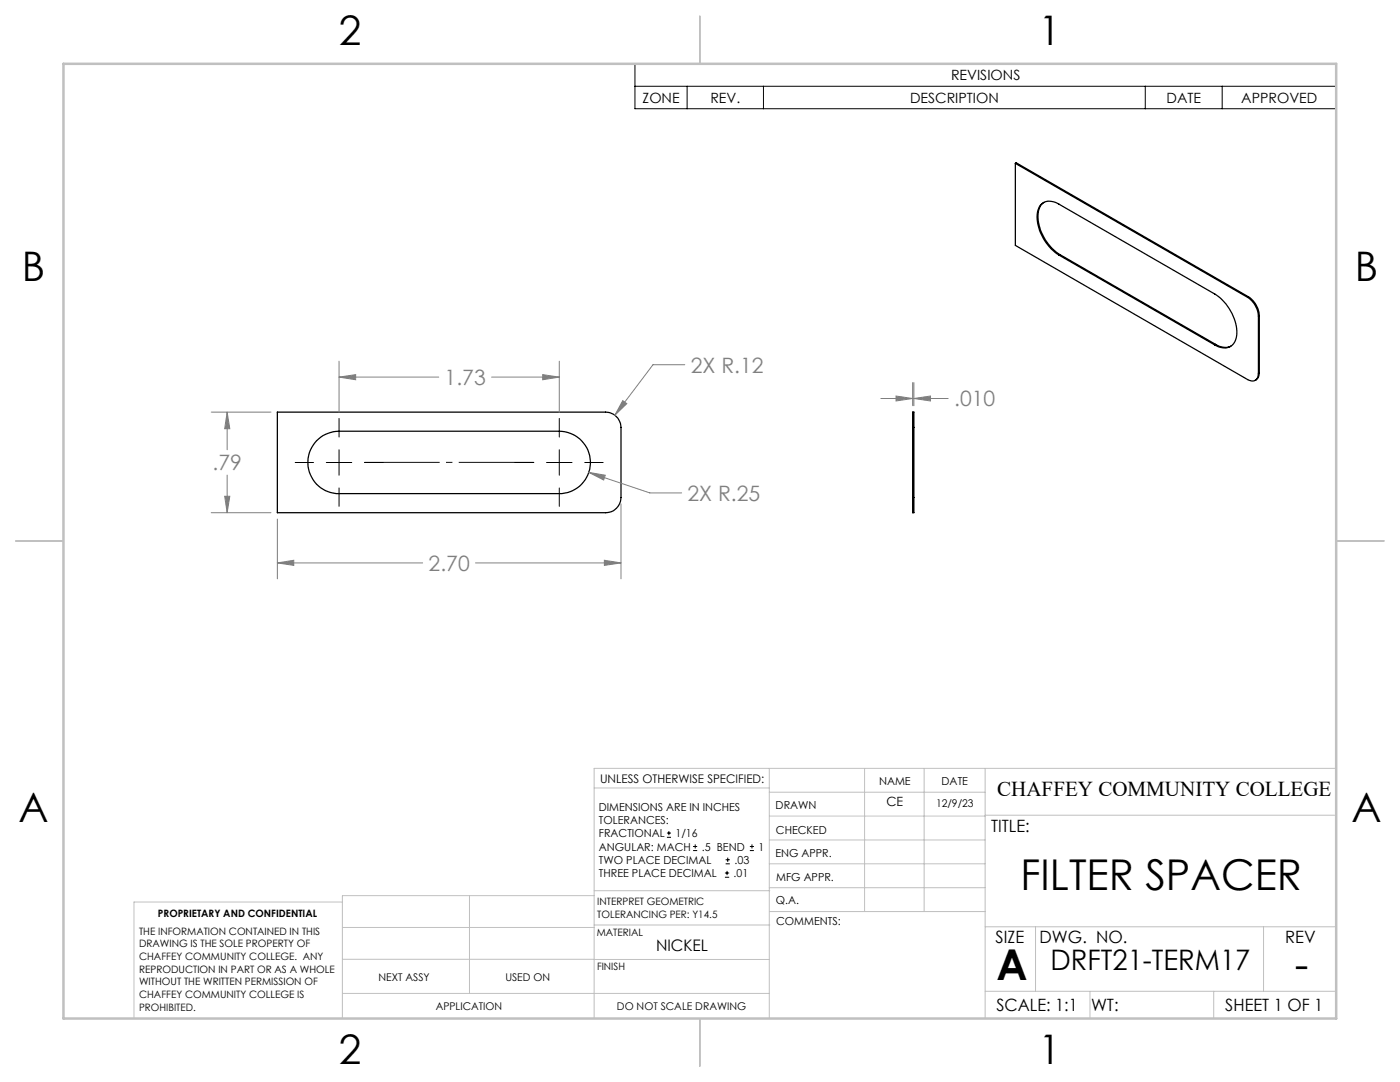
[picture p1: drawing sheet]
<svg xmlns="http://www.w3.org/2000/svg" width="279mm" height="216mm" viewBox="0 0 279 216" stroke-linecap="round" stroke-linejoin="round" font-family="sans-serif">
<g fill="none" stroke="#000" stroke-width=".25">
<path d="M202.6 32.6v16.4l46.4 26.7a1.32 1.32 0 0 0 1.5 .2 1.32 1.32 0 0 0 .6-1.4M202.6 32.6l46.4 26.7M202.6 32.6l.2-.1 46.4 26.7M208.4 40.4a3.7 3.7 0 0 0-1.1 4 9.8 9.8 0 0 0 4.2 6.4M211.3 50.9a9.4 9.4 0 0 1-4.2-8.7 2.48 2.48 0 0 1 3.9-1.7l31.4 18.2a9.3 9.3 0 0 1 4.3 8.6 2.51 2.51 0 0 1-3.9 1.7l-.4-.2M211.3 50.9l31.1 17.9M211.5 50.8l-.2 .1M211.5 50.8l31.1 17.9M249 59.3a4.9 4.9 0 0 1 2.1 3.8M249.2 59.2a4.9 4.9 0 0 1 2.1 3.8M249.2 59.2l-.2 .1M242.6 68.7a3.2 3.2 0 0 0 3 .4"/>
<path d="M242.6 68.7l-.2 .1M251.1 63.1v11.4M251.3 74.4l-.3 1.1-.5 .4M251.3 63l-.2 .1M251.3 74.4l-.2 .1M251.3 63v11.4M55.4 82.2h65.5a3.1 3.1 0 0 1 3 3.1v14a3.1 3.1 0 0 1-3 3h-65.5zM63.1 88a6.3 6.3 0 0 1 4.6-2h43.9a6.2 6.2 0 0 1 6.2 6.3 6.2 6.2 0 0 1-6.2 6.2h-43.9a6.2 6.2 0 0 1-5.8-3.8 6.2 6.2 0 0 1 1.2-6.7zM182.1 99.3v3h.3v-3M182.1 85.3v-3.1h.3v3.1M182.1 99.3h.3M182.1 85.3h.3"/>
<path d="M182.1 85.3v14M182.4 85.3v14"/>
</g>
<g fill="none" stroke="#000" stroke-width=".2">
<path d="M126.7 12.7h140v9h-140zM126.7 17.2h140M137.1 17.2v4.5M152.4 17.2v4.5M228.6 17.2v4.5M243.9 17.2v4.5M58.9 92.3h3.7M65.1 92.3h5.1M67.7 83.5v3.7M67.7 89.7v5.1M67.7 97.4v3.6M72.7 92.3h3.7"/>
<path d="M102.8 92.3h3.7M109.1 92.3h5.1M111.6 83.5v3.7M111.6 89.7v5.1M111.6 97.4v3.6M116.7 92.3h3.7M133.1 167.1h.8M133.1 166.2h.8M133.5 165.8v.9M138.3 169.7h.8M138.3 168.9h.8M138.7 168.5v.8"/>
<path d="M144.7 175h.8M144.7 174.2h.8M144.8 172.4h.9M144.8 171.6h.9M145.1 173.8v.8M145.2 171.1v.9M149.6 169.7h.9M149.6 168.9h.9M150.1 168.5v.8"/>
</g>
<g fill="none" stroke="#808080" stroke-width=".2">
<path d="M67.7 75.2l3.3-.4v1zM67.7 72.1v10.1M67.7 75.2h19.9M98.1 75.2h13.5M108.3 74.8l3.3 .4-3.3 .6zM111.6 72.1v10.1M124.3 79.9l.8 .6-2.4 2.4zM136.7 72.8h-6.4l-7.6 10.1M175.8 79.5h6.3M178.8 79l3.3 .5-3.3 .5zM182.1 76.3v4.7M182.4 79.5l3.3-.5v1z"/>
<path d="M182.4 76.3v4.7M182.4 79.5h6.8M42.2 82.2h11.9M44.8 99h1.1l-.6 3.3zM45.3 82.2l.6 3.3h-1.1zM45.3 82.2v7.5M45.3 94.8v7.5M117.5 94.3l3.3 .5-.3 1zM117.5 94.3l12.2 4.1h6.3M42.2 102.3h11.9M55.4 112.3l3.2-.5v1zM55.4 103.6v11.9"/>
<path d="M55.4 112.3h28.9M94.9 112.3h29M120.6 111.8l3.3 .5-3.3 .5zM123.9 100.5v15"/>
</g>
<path d="M72.8 92.3h33.7" fill="none" stroke="#000" stroke-width=".2" stroke-dasharray="15.2 1.3 1.3 1.3" stroke-dashoffset=".3" stroke-linecap="butt"/>
<g fill="none" stroke="#c0c0c0" stroke-width=".2">
<path d="M118.6 157.2h34.9M153.5 153.3v49.9M153.5 158.1h43.1M172.5 153.3v28.6M184.4 153.3v28.6M196.6 153.3v49.9M266.7 153.3h-148.1v49.9M68.3 180h-41.6v23.2M93.7 178.7v19.5M118.6 178.7h-50.3v24.5M118.6 177.7h35M153.5 167.6h43.1"/>
<path d="M153.5 162.8h43.1M153.5 172.4h43.1M153.5 177.1h43.1M196.6 162.7h70.1M68.3 198.2h85.2M68.3 191.4l85.2 .1M68.3 185.1h50.3M118.6 184.6h35M153.6 181.9h43M196.6 197.8h70.1M196.6 184.9h70.1M206.7 184.9v12.9"/>
<path d="M217.5 197.8v5.4M242.2 197.8v5.4M252.2 184.9v12.9"/>
</g>
<path d="M139.7 3.2v9.5M3.1 107.9h9.6M266.7 107.9h9.5M139.7 203.2v9.6" fill="none" stroke="#c0c0c0" stroke-width=".25"/>
<path d="M12.7 12.7h254v190.5h-254z" fill="none" stroke="#c0c0c0" stroke-width=".5"/>
<path d="M55.4 112.3l3.2-.5v1zM120.6 111.8l3.3 .5-3.3 .5zM45.3 82.2l.6 3.3h-1.1zM44.8 99h1.1l-.6 3.3zM124.3 79.9l-1.6 3 2.4-2.4zM67.7 75.2l3.3-.4v1zM108.3 74.8l3.3 .4-3.3 .6zM117.5 94.3l3 1.5 .3-1zM178.8 79l3.3 .5-3.3 .5zM182.4 79.5l3.3-.5v1z" fill="#808080"/>
<g font-size="8.5">
<text x="203.7" y="177.6">FILTER SPACER</text>
<text x="198.9" y="195.5">A</text>
<text x="258.4" y="195.4">-</text>
</g>
<g font-size="8.1">
<text x="67.6" y="8.9">2</text>
<text x="207.3" y="8.9">1</text>
<text x="4.4" y="56.1">B</text>
<text x="270.4" y="56.1">B</text>
<text x="3.7" y="164.1">A</text>
<text x="269.7" y="164.1">A</text>
<text x="67.6" y="212.4">2</text>
<text x="207.3" y="212.4">1</text>
</g>
<text font-size="5.6" x="209.7" y="193.5">DRFT21-TERM17</text>
<g font-size="4.2" fill="#808080">
<text x="88.7" y="76.8">1.73</text>
<text x="137.9" y="74.4">2X R.12</text>
<text x="190.4" y="81.1">.010</text>
<text x="42.4" y="93.9">.79</text>
<text x="137.2" y="99.9">2X R.25</text>
<text x="85.5" y="113.9">2.70</text>
</g>
<text font-size="4.2" x="199" y="158.7">CHAFFEY COMMUNITY COLLEGE</text>
<g font-size="3.4">
<text x="197.8" y="166">TITLE:</text>
<text x="198.7" y="188.1">SIZE</text>
<text x="207.5" y="188.1">DWG. NO.</text>
<text x="256.5" y="188.2">REV</text>
<text x="198.8" y="201.7">SCALE: 1:1</text>
<text x="217.7" y="201.8">WT:</text>
<text x="244.5" y="201.7">SHEET 1 OF 1</text>
</g>
<text font-size="3.2" x="130.9" y="189.8">NICKEL</text>
<g font-size="2.8">
<text x="189.8" y="16">REVISIONS</text>
<text x="128.2" y="20.5">ZONE</text>
<text x="141.8" y="20.5">REV.</text>
<text x="181.6" y="20.5">DESCRIPTION</text>
<text x="232.8" y="20.5">DATE</text>
<text x="247.7" y="20.5">APPROVED</text>
</g>
<text font-size="2.5" x="176.9" y="160.9">CE</text>
<text font-size="2.4" x="119.8" y="156.2">UNLESS OTHERWISE SPECIFIED:</text>
<g font-size="2.2">
<text x="119.5" y="161.8">DIMENSIONS ARE IN INCHES</text>
<text x="154.8" y="161.4">DRAWN</text>
<text x="175.4" y="156.6">NAME</text>
<text x="187.9" y="156.7">DATE</text>
<text x="119.5" y="164.4">TOLERANCES:</text>
<text x="119.5" y="167.1">FRACTIONAL</text>
<text x="134.8" y="167.1">1/16</text>
<text x="154.9" y="166.3">CHECKED</text>
<text x="119.5" y="172.4">TWO PLACE DECIMAL</text>
<text x="119.5" y="169.7">ANGULAR: MACH</text>
<text x="140.1" y="169.7">.5 BEND</text>
<text x="146.6" y="172.4">.03</text>
<text x="151.4" y="169.7">1</text>
<text x="154.8" y="171">ENG APPR.</text>
<text x="119.5" y="175">THREE PLACE DECIMAL</text>
<text x="146.4" y="175">.01</text>
<text x="154.9" y="175.7">MFG APPR.</text>
<text x="154.9" y="180.4">Q.A.</text>
<text x="154.9" y="184.6">COMMENTS:</text>
</g>
<g font-size="2.1">
<text x="186.8" y="161">12/9/23</text>
<text x="75.5" y="195.7">NEXT ASSY</text>
<text x="100.9" y="195.7">USED ON</text>
<text x="86.9" y="201.5">APPLICATION</text>
<text x="123.1" y="201.6">DO NOT SCALE DRAWING</text>
</g>
<g font-size="2">
<text x="31.5" y="182.9">PROPRIETARY AND CONFIDENTIAL</text>
<text x="119.2" y="180.6">INTERPRET GEOMETRIC</text>
<text x="119.2" y="183.1">TOLERANCING PER: Y14.5</text>
<text x="27.8" y="186.5">THE INFORMATION CONTAINED IN THIS</text>
<text x="27.8" y="189">DRAWING IS THE SOLE PROPERTY OF</text>
<text x="27.8" y="191.6">CHAFFEY COMMUNITY COLLEGE. ANY</text>
<text x="119.1" y="186.7">MATERIAL</text>
<text x="27.8" y="194.1">REPRODUCTION IN PART OR AS A WHOLE</text>
<text x="27.8" y="196.6">WITHOUT THE WRITTEN PERMISSION OF</text>
<text x="119.1" y="193.5">FINISH</text>
<text x="27.8" y="199.1">CHAFFEY COMMUNITY COLLEGE IS</text>
<text x="27.8" y="201.7">PROHIBITED.</text>
</g>
</svg>
